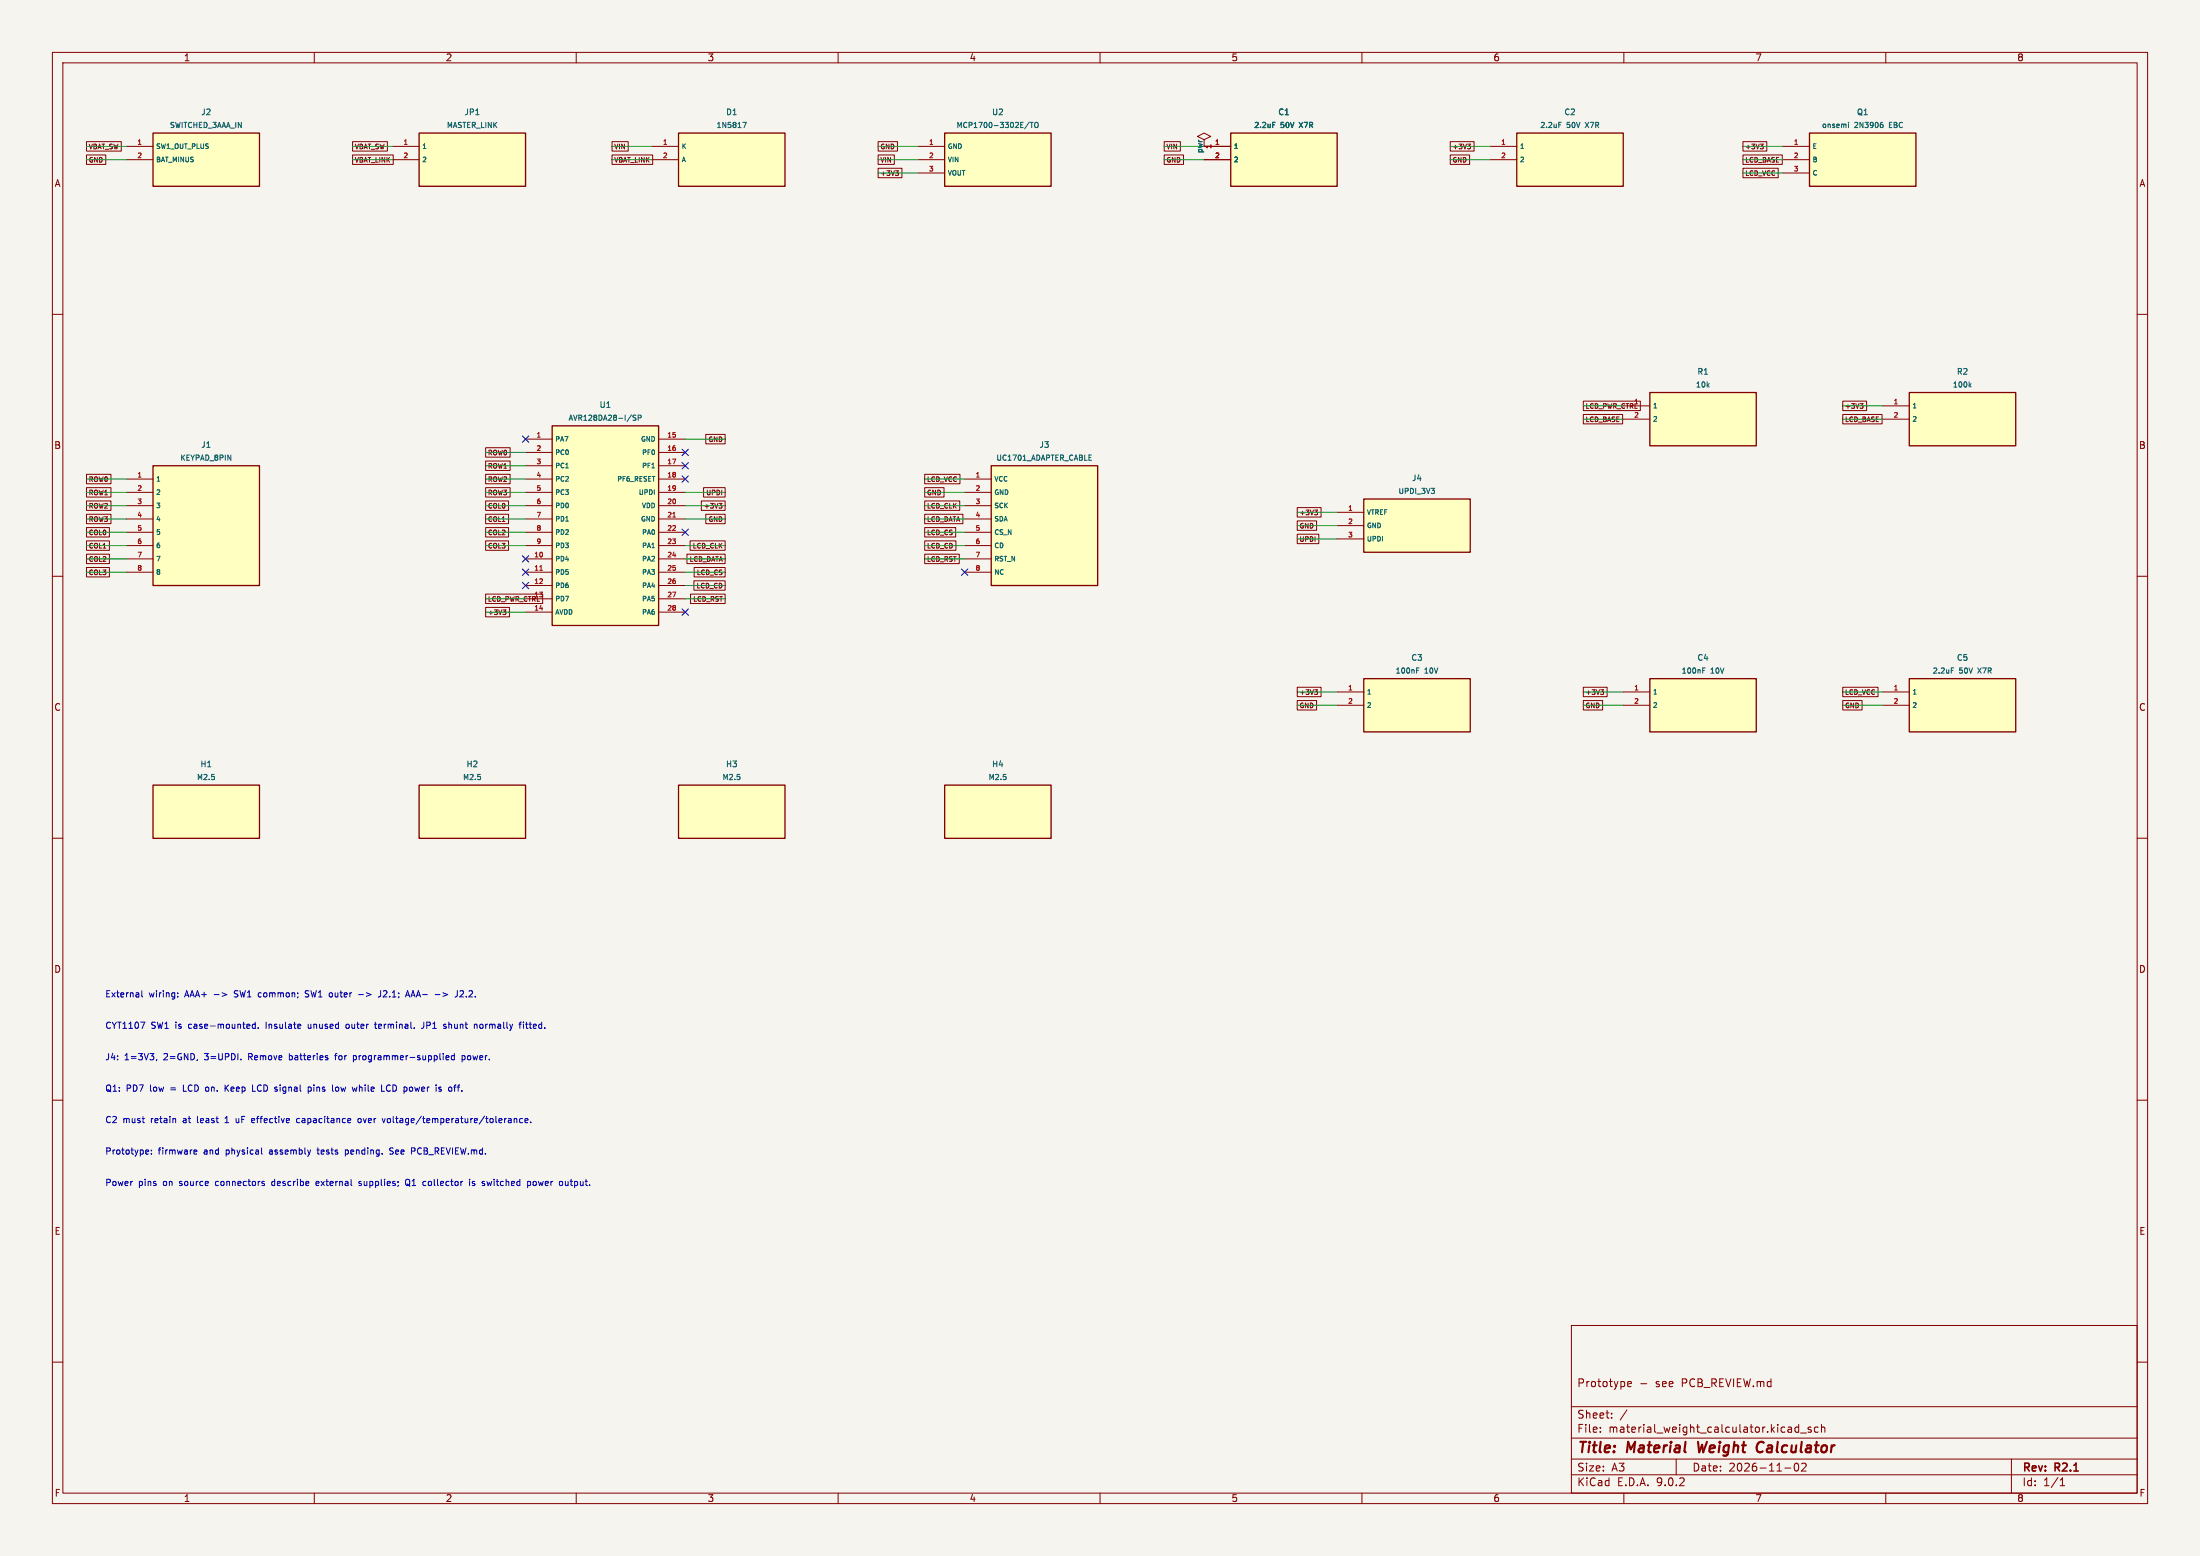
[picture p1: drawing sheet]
(kicad_sch (version 20230121) (generator eeschema) (paper "A3") (title_block (title "Material Weight Calculator") (date "2026-11-02") (rev "R2.1") (comment 1 "Prototype - see PCB_REVIEW.md")) (lib_symbols (symbol "MW:MW_U1" (pin_names (offset .508)) (in_bom yes) (on_board yes) (property "Reference" "U1" (at 0 23.0500 0) (effects (font (size 1 1)))) (property "Value" "AVR128DA28-I/SP" (at 0 20.5500 0) (effects (font (size 1 1)))) (symbol "MW_U1_0_1" (rectangle (start -10.16 -19.0500) (end 10.16 19.0500) (stroke (width .254) (type default)) (fill (type background)))) (symbol "MW_U1_1_1" (pin bidirectional line (at -15.2400 16.5100 0) (length 5.08) (name "PA7" (effects (font (size .9 .9)))) (number "1" (effects (font (size .9 .9))))) (pin bidirectional line (at -15.2400 13.9700 0) (length 5.08) (name "PC0" (effects (font (size .9 .9)))) (number "2" (effects (font (size .9 .9))))) (pin bidirectional line (at -15.2400 11.4300 0) (length 5.08) (name "PC1" (effects (font (size .9 .9)))) (number "3" (effects (font (size .9 .9))))) (pin bidirectional line (at -15.2400 8.8900 0) (length 5.08) (name "PC2" (effects (font (size .9 .9)))) (number "4" (effects (font (size .9 .9))))) (pin bidirectional line (at -15.2400 6.3500 0) (length 5.08) (name "PC3" (effects (font (size .9 .9)))) (number "5" (effects (font (size .9 .9))))) (pin bidirectional line (at -15.2400 3.8100 0) (length 5.08) (name "PD0" (effects (font (size .9 .9)))) (number "6" (effects (font (size .9 .9))))) (pin bidirectional line (at -15.2400 1.2700 0) (length 5.08) (name "PD1" (effects (font (size .9 .9)))) (number "7" (effects (font (size .9 .9))))) (pin bidirectional line (at -15.2400 -1.2700 0) (length 5.08) (name "PD2" (effects (font (size .9 .9)))) (number "8" (effects (font (size .9 .9))))) (pin bidirectional line (at -15.2400 -3.8100 0) (length 5.08) (name "PD3" (effects (font (size .9 .9)))) (number "9" (effects (font (size .9 .9))))) (pin bidirectional line (at -15.2400 -6.3500 0) (length 5.08) (name "PD4" (effects (font (size .9 .9)))) (number "10" (effects (font (size .9 .9))))) (pin bidirectional line (at -15.2400 -8.8900 0) (length 5.08) (name "PD5" (effects (font (size .9 .9)))) (number "11" (effects (font (size .9 .9))))) (pin bidirectional line (at -15.2400 -11.4300 0) (length 5.08) (name "PD6" (effects (font (size .9 .9)))) (number "12" (effects (font (size .9 .9))))) (pin bidirectional line (at -15.2400 -13.9700 0) (length 5.08) (name "PD7" (effects (font (size .9 .9)))) (number "13" (effects (font (size .9 .9))))) (pin power_in line (at -15.2400 -16.5100 0) (length 5.08) (name "AVDD" (effects (font (size .9 .9)))) (number "14" (effects (font (size .9 .9))))) (pin power_in line (at 15.2400 16.5100 180) (length 5.08) (name "GND" (effects (font (size .9 .9)))) (number "15" (effects (font (size .9 .9))))) (pin bidirectional line (at 15.2400 13.9700 180) (length 5.08) (name "PF0" (effects (font (size .9 .9)))) (number "16" (effects (font (size .9 .9))))) (pin bidirectional line (at 15.2400 11.4300 180) (length 5.08) (name "PF1" (effects (font (size .9 .9)))) (number "17" (effects (font (size .9 .9))))) (pin input line (at 15.2400 8.8900 180) (length 5.08) (name "PF6_RESET" (effects (font (size .9 .9)))) (number "18" (effects (font (size .9 .9))))) (pin bidirectional line (at 15.2400 6.3500 180) (length 5.08) (name "UPDI" (effects (font (size .9 .9)))) (number "19" (effects (font (size .9 .9))))) (pin power_in line (at 15.2400 3.8100 180) (length 5.08) (name "VDD" (effects (font (size .9 .9)))) (number "20" (effects (font (size .9 .9))))) (pin power_in line (at 15.2400 1.2700 180) (length 5.08) (name "GND" (effects (font (size .9 .9)))) (number "21" (effects (font (size .9 .9))))) (pin bidirectional line (at 15.2400 -1.2700 180) (length 5.08) (name "PA0" (effects (font (size .9 .9)))) (number "22" (effects (font (size .9 .9))))) (pin bidirectional line (at 15.2400 -3.8100 180) (length 5.08) (name "PA1" (effects (font (size .9 .9)))) (number "23" (effects (font (size .9 .9))))) (pin bidirectional line (at 15.2400 -6.3500 180) (length 5.08) (name "PA2" (effects (font (size .9 .9)))) (number "24" (effects (font (size .9 .9))))) (pin bidirectional line (at 15.2400 -8.8900 180) (length 5.08) (name "PA3" (effects (font (size .9 .9)))) (number "25" (effects (font (size .9 .9))))) (pin bidirectional line (at 15.2400 -11.4300 180) (length 5.08) (name "PA4" (effects (font (size .9 .9)))) (number "26" (effects (font (size .9 .9))))) (pin bidirectional line (at 15.2400 -13.9700 180) (length 5.08) (name "PA5" (effects (font (size .9 .9)))) (number "27" (effects (font (size .9 .9))))) (pin bidirectional line (at 15.2400 -16.5100 180) (length 5.08) (name "PA6" (effects (font (size .9 .9)))) (number "28" (effects (font (size .9 .9))))))) (symbol "MW:MW_J1" (pin_names (offset .508)) (in_bom yes) (on_board yes) (property "Reference" "J1" (at 0 15.4300 0) (effects (font (size 1 1)))) (property "Value" "KEYPAD_8PIN" (at 0 12.9300 0) (effects (font (size 1 1)))) (symbol "MW_J1_0_1" (rectangle (start -10.16 -11.4300) (end 10.16 11.4300) (stroke (width .254) (type default)) (fill (type background)))) (symbol "MW_J1_1_1" (pin passive line (at -15.2400 8.8900 0) (length 5.08) (name "1" (effects (font (size .9 .9)))) (number "1" (effects (font (size .9 .9))))) (pin passive line (at -15.2400 6.3500 0) (length 5.08) (name "2" (effects (font (size .9 .9)))) (number "2" (effects (font (size .9 .9))))) (pin passive line (at -15.2400 3.8100 0) (length 5.08) (name "3" (effects (font (size .9 .9)))) (number "3" (effects (font (size .9 .9))))) (pin passive line (at -15.2400 1.2700 0) (length 5.08) (name "4" (effects (font (size .9 .9)))) (number "4" (effects (font (size .9 .9))))) (pin passive line (at -15.2400 -1.2700 0) (length 5.08) (name "5" (effects (font (size .9 .9)))) (number "5" (effects (font (size .9 .9))))) (pin passive line (at -15.2400 -3.8100 0) (length 5.08) (name "6" (effects (font (size .9 .9)))) (number "6" (effects (font (size .9 .9))))) (pin passive line (at -15.2400 -6.3500 0) (length 5.08) (name "7" (effects (font (size .9 .9)))) (number "7" (effects (font (size .9 .9))))) (pin passive line (at -15.2400 -8.8900 0) (length 5.08) (name "8" (effects (font (size .9 .9)))) (number "8" (effects (font (size .9 .9))))))) (symbol "MW:MW_J2" (pin_names (offset .508)) (in_bom yes) (on_board yes) (property "Reference" "J2" (at 0 9.0800 0) (effects (font (size 1 1)))) (property "Value" "SWITCHED_3AAA_IN" (at 0 6.5800 0) (effects (font (size 1 1)))) (symbol "MW_J2_0_1" (rectangle (start -10.16 -5.0800) (end 10.16 5.0800) (stroke (width .254) (type default)) (fill (type background)))) (symbol "MW_J2_1_1" (pin power_out line (at -15.2400 2.5400 0) (length 5.08) (name "SW1_OUT_PLUS" (effects (font (size .9 .9)))) (number "1" (effects (font (size .9 .9))))) (pin power_out line (at -15.2400 0.0000 0) (length 5.08) (name "BAT_MINUS" (effects (font (size .9 .9)))) (number "2" (effects (font (size .9 .9))))))) (symbol "MW:MW_JP1" (pin_names (offset .508)) (in_bom yes) (on_board yes) (property "Reference" "JP1" (at 0 9.0800 0) (effects (font (size 1 1)))) (property "Value" "MASTER_LINK" (at 0 6.5800 0) (effects (font (size 1 1)))) (symbol "MW_JP1_0_1" (rectangle (start -10.16 -5.0800) (end 10.16 5.0800) (stroke (width .254) (type default)) (fill (type background)))) (symbol "MW_JP1_1_1" (pin passive line (at -15.2400 2.5400 0) (length 5.08) (name "1" (effects (font (size .9 .9)))) (number "1" (effects (font (size .9 .9))))) (pin passive line (at -15.2400 0.0000 0) (length 5.08) (name "2" (effects (font (size .9 .9)))) (number "2" (effects (font (size .9 .9))))))) (symbol "MW:MW_D1" (pin_names (offset .508)) (in_bom yes) (on_board yes) (property "Reference" "D1" (at 0 9.0800 0) (effects (font (size 1 1)))) (property "Value" "1N5817" (at 0 6.5800 0) (effects (font (size 1 1)))) (symbol "MW_D1_0_1" (rectangle (start -10.16 -5.0800) (end 10.16 5.0800) (stroke (width .254) (type default)) (fill (type background)))) (symbol "MW_D1_1_1" (pin passive line (at -15.2400 2.5400 0) (length 5.08) (name "K" (effects (font (size .9 .9)))) (number "1" (effects (font (size .9 .9))))) (pin passive line (at -15.2400 0.0000 0) (length 5.08) (name "A" (effects (font (size .9 .9)))) (number "2" (effects (font (size .9 .9))))))) (symbol "MW:MW_U2" (pin_names (offset .508)) (in_bom yes) (on_board yes) (property "Reference" "U2" (at 0 9.0800 0) (effects (font (size 1 1)))) (property "Value" "MCP1700-3302E/TO" (at 0 6.5800 0) (effects (font (size 1 1)))) (symbol "MW_U2_0_1" (rectangle (start -10.16 -5.0800) (end 10.16 5.0800) (stroke (width .254) (type default)) (fill (type background)))) (symbol "MW_U2_1_1" (pin power_in line (at -15.2400 2.5400 0) (length 5.08) (name "GND" (effects (font (size .9 .9)))) (number "1" (effects (font (size .9 .9))))) (pin power_in line (at -15.2400 0.0000 0) (length 5.08) (name "VIN" (effects (font (size .9 .9)))) (number "2" (effects (font (size .9 .9))))) (pin power_out line (at -15.2400 -2.5400 0) (length 5.08) (name "VOUT" (effects (font (size .9 .9)))) (number "3" (effects (font (size .9 .9))))))) (symbol "MW:MW_C1" (pin_names (offset .508)) (in_bom yes) (on_board yes) (property "Reference" "C1" (at 0 9.0800 0) (effects (font (size 1 1)))) (property "Value" "2.2uF 50V X7R" (at 0 6.5800 0) (effects (font (size 1 1)))) (symbol "MW_C1_0_1" (rectangle (start -10.16 -5.0800) (end 10.16 5.0800) (stroke (width .254) (type default)) (fill (type background)))) (symbol "MW_C1_1_1" (pin passive line (at -15.2400 2.5400 0) (length 5.08) (name "1" (effects (font (size .9 .9)))) (number "1" (effects (font (size .9 .9))))) (pin passive line (at -15.2400 0.0000 0) (length 5.08) (name "2" (effects (font (size .9 .9)))) (number "2" (effects (font (size .9 .9))))))) (symbol "MW:MW_C2" (pin_names (offset .508)) (in_bom yes) (on_board yes) (property "Reference" "C2" (at 0 9.0800 0) (effects (font (size 1 1)))) (property "Value" "2.2uF 50V X7R" (at 0 6.5800 0) (effects (font (size 1 1)))) (symbol "MW_C2_0_1" (rectangle (start -10.16 -5.0800) (end 10.16 5.0800) (stroke (width .254) (type default)) (fill (type background)))) (symbol "MW_C2_1_1" (pin passive line (at -15.2400 2.5400 0) (length 5.08) (name "1" (effects (font (size .9 .9)))) (number "1" (effects (font (size .9 .9))))) (pin passive line (at -15.2400 0.0000 0) (length 5.08) (name "2" (effects (font (size .9 .9)))) (number "2" (effects (font (size .9 .9))))))) (symbol "MW:MW_C3" (pin_names (offset .508)) (in_bom yes) (on_board yes) (property "Reference" "C3" (at 0 9.0800 0) (effects (font (size 1 1)))) (property "Value" "100nF 10V" (at 0 6.5800 0) (effects (font (size 1 1)))) (symbol "MW_C3_0_1" (rectangle (start -10.16 -5.0800) (end 10.16 5.0800) (stroke (width .254) (type default)) (fill (type background)))) (symbol "MW_C3_1_1" (pin passive line (at -15.2400 2.5400 0) (length 5.08) (name "1" (effects (font (size .9 .9)))) (number "1" (effects (font (size .9 .9))))) (pin passive line (at -15.2400 0.0000 0) (length 5.08) (name "2" (effects (font (size .9 .9)))) (number "2" (effects (font (size .9 .9))))))) (symbol "MW:MW_C4" (pin_names (offset .508)) (in_bom yes) (on_board yes) (property "Reference" "C4" (at 0 9.0800 0) (effects (font (size 1 1)))) (property "Value" "100nF 10V" (at 0 6.5800 0) (effects (font (size 1 1)))) (symbol "MW_C4_0_1" (rectangle (start -10.16 -5.0800) (end 10.16 5.0800) (stroke (width .254) (type default)) (fill (type background)))) (symbol "MW_C4_1_1" (pin passive line (at -15.2400 2.5400 0) (length 5.08) (name "1" (effects (font (size .9 .9)))) (number "1" (effects (font (size .9 .9))))) (pin passive line (at -15.2400 0.0000 0) (length 5.08) (name "2" (effects (font (size .9 .9)))) (number "2" (effects (font (size .9 .9))))))) (symbol "MW:MW_C5" (pin_names (offset .508)) (in_bom yes) (on_board yes) (property "Reference" "C5" (at 0 9.0800 0) (effects (font (size 1 1)))) (property "Value" "2.2uF 50V X7R" (at 0 6.5800 0) (effects (font (size 1 1)))) (symbol "MW_C5_0_1" (rectangle (start -10.16 -5.0800) (end 10.16 5.0800) (stroke (width .254) (type default)) (fill (type background)))) (symbol "MW_C5_1_1" (pin passive line (at -15.2400 2.5400 0) (length 5.08) (name "1" (effects (font (size .9 .9)))) (number "1" (effects (font (size .9 .9))))) (pin passive line (at -15.2400 0.0000 0) (length 5.08) (name "2" (effects (font (size .9 .9)))) (number "2" (effects (font (size .9 .9))))))) (symbol "MW:MW_Q1" (pin_names (offset .508)) (in_bom yes) (on_board yes) (property "Reference" "Q1" (at 0 9.0800 0) (effects (font (size 1 1)))) (property "Value" "onsemi 2N3906 EBC" (at 0 6.5800 0) (effects (font (size 1 1)))) (symbol "MW_Q1_0_1" (rectangle (start -10.16 -5.0800) (end 10.16 5.0800) (stroke (width .254) (type default)) (fill (type background)))) (symbol "MW_Q1_1_1" (pin power_in line (at -15.2400 2.5400 0) (length 5.08) (name "E" (effects (font (size .9 .9)))) (number "1" (effects (font (size .9 .9))))) (pin input line (at -15.2400 0.0000 0) (length 5.08) (name "B" (effects (font (size .9 .9)))) (number "2" (effects (font (size .9 .9))))) (pin power_out line (at -15.2400 -2.5400 0) (length 5.08) (name "C" (effects (font (size .9 .9)))) (number "3" (effects (font (size .9 .9))))))) (symbol "MW:MW_R1" (pin_names (offset .508)) (in_bom yes) (on_board yes) (property "Reference" "R1" (at 0 9.0800 0) (effects (font (size 1 1)))) (property "Value" "10k" (at 0 6.5800 0) (effects (font (size 1 1)))) (symbol "MW_R1_0_1" (rectangle (start -10.16 -5.0800) (end 10.16 5.0800) (stroke (width .254) (type default)) (fill (type background)))) (symbol "MW_R1_1_1" (pin passive line (at -15.2400 2.5400 0) (length 5.08) (name "1" (effects (font (size .9 .9)))) (number "1" (effects (font (size .9 .9))))) (pin passive line (at -15.2400 0.0000 0) (length 5.08) (name "2" (effects (font (size .9 .9)))) (number "2" (effects (font (size .9 .9))))))) (symbol "MW:MW_R2" (pin_names (offset .508)) (in_bom yes) (on_board yes) (property "Reference" "R2" (at 0 9.0800 0) (effects (font (size 1 1)))) (property "Value" "100k" (at 0 6.5800 0) (effects (font (size 1 1)))) (symbol "MW_R2_0_1" (rectangle (start -10.16 -5.0800) (end 10.16 5.0800) (stroke (width .254) (type default)) (fill (type background)))) (symbol "MW_R2_1_1" (pin passive line (at -15.2400 2.5400 0) (length 5.08) (name "1" (effects (font (size .9 .9)))) (number "1" (effects (font (size .9 .9))))) (pin passive line (at -15.2400 0.0000 0) (length 5.08) (name "2" (effects (font (size .9 .9)))) (number "2" (effects (font (size .9 .9))))))) (symbol "MW:MW_J3" (pin_names (offset .508)) (in_bom yes) (on_board yes) (property "Reference" "J3" (at 0 15.4300 0) (effects (font (size 1 1)))) (property "Value" "UC1701_ADAPTER_CABLE" (at 0 12.9300 0) (effects (font (size 1 1)))) (symbol "MW_J3_0_1" (rectangle (start -10.16 -11.4300) (end 10.16 11.4300) (stroke (width .254) (type default)) (fill (type background)))) (symbol "MW_J3_1_1" (pin passive line (at -15.2400 8.8900 0) (length 5.08) (name "VCC" (effects (font (size .9 .9)))) (number "1" (effects (font (size .9 .9))))) (pin passive line (at -15.2400 6.3500 0) (length 5.08) (name "GND" (effects (font (size .9 .9)))) (number "2" (effects (font (size .9 .9))))) (pin passive line (at -15.2400 3.8100 0) (length 5.08) (name "SCK" (effects (font (size .9 .9)))) (number "3" (effects (font (size .9 .9))))) (pin passive line (at -15.2400 1.2700 0) (length 5.08) (name "SDA" (effects (font (size .9 .9)))) (number "4" (effects (font (size .9 .9))))) (pin passive line (at -15.2400 -1.2700 0) (length 5.08) (name "CS_N" (effects (font (size .9 .9)))) (number "5" (effects (font (size .9 .9))))) (pin passive line (at -15.2400 -3.8100 0) (length 5.08) (name "CD" (effects (font (size .9 .9)))) (number "6" (effects (font (size .9 .9))))) (pin passive line (at -15.2400 -6.3500 0) (length 5.08) (name "RST_N" (effects (font (size .9 .9)))) (number "7" (effects (font (size .9 .9))))) (pin passive line (at -15.2400 -8.8900 0) (length 5.08) (name "NC" (effects (font (size .9 .9)))) (number "8" (effects (font (size .9 .9))))))) (symbol "MW:MW_J4" (pin_names (offset .508)) (in_bom yes) (on_board yes) (property "Reference" "J4" (at 0 9.0800 0) (effects (font (size 1 1)))) (property "Value" "UPDI_3V3" (at 0 6.5800 0) (effects (font (size 1 1)))) (symbol "MW_J4_0_1" (rectangle (start -10.16 -5.0800) (end 10.16 5.0800) (stroke (width .254) (type default)) (fill (type background)))) (symbol "MW_J4_1_1" (pin passive line (at -15.2400 2.5400 0) (length 5.08) (name "VTREF" (effects (font (size .9 .9)))) (number "1" (effects (font (size .9 .9))))) (pin passive line (at -15.2400 0.0000 0) (length 5.08) (name "GND" (effects (font (size .9 .9)))) (number "2" (effects (font (size .9 .9))))) (pin passive line (at -15.2400 -2.5400 0) (length 5.08) (name "UPDI" (effects (font (size .9 .9)))) (number "3" (effects (font (size .9 .9))))))) (symbol "MW:MW_H1" (pin_names (offset .508)) (in_bom yes) (on_board yes) (property "Reference" "H1" (at 0 9.0800 0) (effects (font (size 1 1)))) (property "Value" "M2.5" (at 0 6.5800 0) (effects (font (size 1 1)))) (symbol "MW_H1_0_1" (rectangle (start -10.16 -5.0800) (end 10.16 5.0800) (stroke (width .254) (type default)) (fill (type background)))) (symbol "MW_H1_1_1" )) (symbol "MW:MW_H2" (pin_names (offset .508)) (in_bom yes) (on_board yes) (property "Reference" "H2" (at 0 9.0800 0) (effects (font (size 1 1)))) (property "Value" "M2.5" (at 0 6.5800 0) (effects (font (size 1 1)))) (symbol "MW_H2_0_1" (rectangle (start -10.16 -5.0800) (end 10.16 5.0800) (stroke (width .254) (type default)) (fill (type background)))) (symbol "MW_H2_1_1" )) (symbol "MW:MW_H3" (pin_names (offset .508)) (in_bom yes) (on_board yes) (property "Reference" "H3" (at 0 9.0800 0) (effects (font (size 1 1)))) (property "Value" "M2.5" (at 0 6.5800 0) (effects (font (size 1 1)))) (symbol "MW_H3_0_1" (rectangle (start -10.16 -5.0800) (end 10.16 5.0800) (stroke (width .254) (type default)) (fill (type background)))) (symbol "MW_H3_1_1" )) (symbol "MW:MW_H4" (pin_names (offset .508)) (in_bom yes) (on_board yes) (property "Reference" "H4" (at 0 9.0800 0) (effects (font (size 1 1)))) (property "Value" "M2.5" (at 0 6.5800 0) (effects (font (size 1 1)))) (symbol "MW_H4_0_1" (rectangle (start -10.16 -5.0800) (end 10.16 5.0800) (stroke (width .254) (type default)) (fill (type background)))) (symbol "MW_H4_1_1" )) (symbol "MW:PWR_FLAG" (power) (pin_names (offset 0)) (in_bom no) (on_board no) (property "Reference" "#FLG" (at 0 2 0) (effects (font (size 1 1)) hide)) (property "Value" "PWR_FLAG" (at 0 4 0) (effects (font (size 1 1)) hide)) (symbol "PWR_FLAG_0_1" (polyline (pts (xy 0 0) (xy 0 1.27) (xy -1.27 1.9) (xy 0 2.54) (xy 1.27 1.9) (xy 0 1.27)) (stroke (width .15) (type default)) (fill (type none)))) (symbol "PWR_FLAG_1_1" (pin power_out line (at 0 0 90) (length 0) (name "pwr" (effects (font (size 1 1)))) (number "1" (effects (font (size 1 1)))))))) (no_connect (at 100.3300 83.8200)) (wire (pts (xy 100.3300 86.3600) (xy 92.7100 86.3600)) (stroke (width 0) (type default))) (global_label "ROW0" (shape passive) (at 92.7100 86.3600 0) (effects (font (size .9 .9)) (justify left))) (wire (pts (xy 100.3300 88.9000) (xy 92.7100 88.9000)) (stroke (width 0) (type default))) (global_label "ROW1" (shape passive) (at 92.7100 88.9000 0) (effects (font (size .9 .9)) (justify left))) (wire (pts (xy 100.3300 91.4400) (xy 92.7100 91.4400)) (stroke (width 0) (type default))) (global_label "ROW2" (shape passive) (at 92.7100 91.4400 0) (effects (font (size .9 .9)) (justify left))) (wire (pts (xy 100.3300 93.9800) (xy 92.7100 93.9800)) (stroke (width 0) (type default))) (global_label "ROW3" (shape passive) (at 92.7100 93.9800 0) (effects (font (size .9 .9)) (justify left))) (wire (pts (xy 100.3300 96.5200) (xy 92.7100 96.5200)) (stroke (width 0) (type default))) (global_label "COL0" (shape passive) (at 92.7100 96.5200 0) (effects (font (size .9 .9)) (justify left))) (wire (pts (xy 100.3300 99.0600) (xy 92.7100 99.0600)) (stroke (width 0) (type default))) (global_label "COL1" (shape passive) (at 92.7100 99.0600 0) (effects (font (size .9 .9)) (justify left))) (wire (pts (xy 100.3300 101.6000) (xy 92.7100 101.6000)) (stroke (width 0) (type default))) (global_label "COL2" (shape passive) (at 92.7100 101.6000 0) (effects (font (size .9 .9)) (justify left))) (wire (pts (xy 100.3300 104.1400) (xy 92.7100 104.1400)) (stroke (width 0) (type default))) (global_label "COL3" (shape passive) (at 92.7100 104.1400 0) (effects (font (size .9 .9)) (justify left))) (no_connect (at 100.3300 106.6800)) (no_connect (at 100.3300 109.2200)) (no_connect (at 100.3300 111.7600)) (wire (pts (xy 100.3300 114.3000) (xy 92.7100 114.3000)) (stroke (width 0) (type default))) (global_label "LCD_PWR_CTRL" (shape passive) (at 92.7100 114.3000 0) (effects (font (size .9 .9)) (justify left))) (wire (pts (xy 100.3300 116.8400) (xy 92.7100 116.8400)) (stroke (width 0) (type default))) (global_label "+3V3" (shape passive) (at 92.7100 116.8400 0) (effects (font (size .9 .9)) (justify left))) (wire (pts (xy 130.8100 83.8200) (xy 138.4300 83.8200)) (stroke (width 0) (type default))) (global_label "GND" (shape passive) (at 138.4300 83.8200 180) (effects (font (size .9 .9)) (justify right))) (no_connect (at 130.8100 86.3600)) (no_connect (at 130.8100 88.9000)) (no_connect (at 130.8100 91.4400)) (wire (pts (xy 130.8100 93.9800) (xy 138.4300 93.9800)) (stroke (width 0) (type default))) (global_label "UPDI" (shape passive) (at 138.4300 93.9800 180) (effects (font (size .9 .9)) (justify right))) (wire (pts (xy 130.8100 96.5200) (xy 138.4300 96.5200)) (stroke (width 0) (type default))) (global_label "+3V3" (shape passive) (at 138.4300 96.5200 180) (effects (font (size .9 .9)) (justify right))) (wire (pts (xy 130.8100 99.0600) (xy 138.4300 99.0600)) (stroke (width 0) (type default))) (global_label "GND" (shape passive) (at 138.4300 99.0600 180) (effects (font (size .9 .9)) (justify right))) (no_connect (at 130.8100 101.6000)) (wire (pts (xy 130.8100 104.1400) (xy 138.4300 104.1400)) (stroke (width 0) (type default))) (global_label "LCD_CLK" (shape passive) (at 138.4300 104.1400 180) (effects (font (size .9 .9)) (justify right))) (wire (pts (xy 130.8100 106.6800) (xy 138.4300 106.6800)) (stroke (width 0) (type default))) (global_label "LCD_DATA" (shape passive) (at 138.4300 106.6800 180) (effects (font (size .9 .9)) (justify right))) (wire (pts (xy 130.8100 109.2200) (xy 138.4300 109.2200)) (stroke (width 0) (type default))) (global_label "LCD_CS" (shape passive) (at 138.4300 109.2200 180) (effects (font (size .9 .9)) (justify right))) (wire (pts (xy 130.8100 111.7600) (xy 138.4300 111.7600)) (stroke (width 0) (type default))) (global_label "LCD_CD" (shape passive) (at 138.4300 111.7600 180) (effects (font (size .9 .9)) (justify right))) (wire (pts (xy 130.8100 114.3000) (xy 138.4300 114.3000)) (stroke (width 0) (type default))) (global_label "LCD_RST" (shape passive) (at 138.4300 114.3000 180) (effects (font (size .9 .9)) (justify right))) (no_connect (at 130.8100 116.8400)) (wire (pts (xy 24.1300 91.4400) (xy 16.5100 91.4400)) (stroke (width 0) (type default))) (global_label "ROW0" (shape passive) (at 16.5100 91.4400 0) (effects (font (size .9 .9)) (justify left))) (wire (pts (xy 24.1300 93.9800) (xy 16.5100 93.9800)) (stroke (width 0) (type default))) (global_label "ROW1" (shape passive) (at 16.5100 93.9800 0) (effects (font (size .9 .9)) (justify left))) (wire (pts (xy 24.1300 96.5200) (xy 16.5100 96.5200)) (stroke (width 0) (type default))) (global_label "ROW2" (shape passive) (at 16.5100 96.5200 0) (effects (font (size .9 .9)) (justify left))) (wire (pts (xy 24.1300 99.0600) (xy 16.5100 99.0600)) (stroke (width 0) (type default))) (global_label "ROW3" (shape passive) (at 16.5100 99.0600 0) (effects (font (size .9 .9)) (justify left))) (wire (pts (xy 24.1300 101.6000) (xy 16.5100 101.6000)) (stroke (width 0) (type default))) (global_label "COL0" (shape passive) (at 16.5100 101.6000 0) (effects (font (size .9 .9)) (justify left))) (wire (pts (xy 24.1300 104.1400) (xy 16.5100 104.1400)) (stroke (width 0) (type default))) (global_label "COL1" (shape passive) (at 16.5100 104.1400 0) (effects (font (size .9 .9)) (justify left))) (wire (pts (xy 24.1300 106.6800) (xy 16.5100 106.6800)) (stroke (width 0) (type default))) (global_label "COL2" (shape passive) (at 16.5100 106.6800 0) (effects (font (size .9 .9)) (justify left))) (wire (pts (xy 24.1300 109.2200) (xy 16.5100 109.2200)) (stroke (width 0) (type default))) (global_label "COL3" (shape passive) (at 16.5100 109.2200 0) (effects (font (size .9 .9)) (justify left))) (wire (pts (xy 24.1300 27.9400) (xy 16.5100 27.9400)) (stroke (width 0) (type default))) (global_label "VBAT_SW" (shape passive) (at 16.5100 27.9400 0) (effects (font (size .9 .9)) (justify left))) (wire (pts (xy 24.1300 30.4800) (xy 16.5100 30.4800)) (stroke (width 0) (type default))) (global_label "GND" (shape passive) (at 16.5100 30.4800 0) (effects (font (size .9 .9)) (justify left))) (wire (pts (xy 74.9300 27.9400) (xy 67.3100 27.9400)) (stroke (width 0) (type default))) (global_label "VBAT_SW" (shape passive) (at 67.3100 27.9400 0) (effects (font (size .9 .9)) (justify left))) (wire (pts (xy 74.9300 30.4800) (xy 67.3100 30.4800)) (stroke (width 0) (type default))) (global_label "VBAT_LINK" (shape passive) (at 67.3100 30.4800 0) (effects (font (size .9 .9)) (justify left))) (wire (pts (xy 124.4600 27.9400) (xy 116.8400 27.9400)) (stroke (width 0) (type default))) (global_label "VIN" (shape passive) (at 116.8400 27.9400 0) (effects (font (size .9 .9)) (justify left))) (wire (pts (xy 124.4600 30.4800) (xy 116.8400 30.4800)) (stroke (width 0) (type default))) (global_label "VBAT_LINK" (shape passive) (at 116.8400 30.4800 0) (effects (font (size .9 .9)) (justify left))) (wire (pts (xy 175.2600 27.9400) (xy 167.6400 27.9400)) (stroke (width 0) (type default))) (global_label "GND" (shape passive) (at 167.6400 27.9400 0) (effects (font (size .9 .9)) (justify left))) (wire (pts (xy 175.2600 30.4800) (xy 167.6400 30.4800)) (stroke (width 0) (type default))) (global_label "VIN" (shape passive) (at 167.6400 30.4800 0) (effects (font (size .9 .9)) (justify left))) (wire (pts (xy 175.2600 33.0200) (xy 167.6400 33.0200)) (stroke (width 0) (type default))) (global_label "+3V3" (shape passive) (at 167.6400 33.0200 0) (effects (font (size .9 .9)) (justify left))) (wire (pts (xy 229.8700 27.9400) (xy 222.2500 27.9400)) (stroke (width 0) (type default))) (global_label "VIN" (shape passive) (at 222.2500 27.9400 0) (effects (font (size .9 .9)) (justify left))) (wire (pts (xy 229.8700 30.4800) (xy 222.2500 30.4800)) (stroke (width 0) (type default))) (global_label "GND" (shape passive) (at 222.2500 30.4800 0) (effects (font (size .9 .9)) (justify left))) (wire (pts (xy 284.4800 27.9400) (xy 276.8600 27.9400)) (stroke (width 0) (type default))) (global_label "+3V3" (shape passive) (at 276.8600 27.9400 0) (effects (font (size .9 .9)) (justify left))) (wire (pts (xy 284.4800 30.4800) (xy 276.8600 30.4800)) (stroke (width 0) (type default))) (global_label "GND" (shape passive) (at 276.8600 30.4800 0) (effects (font (size .9 .9)) (justify left))) (wire (pts (xy 255.2700 132.0800) (xy 247.6500 132.0800)) (stroke (width 0) (type default))) (global_label "+3V3" (shape passive) (at 247.6500 132.0800 0) (effects (font (size .9 .9)) (justify left))) (wire (pts (xy 255.2700 134.6200) (xy 247.6500 134.6200)) (stroke (width 0) (type default))) (global_label "GND" (shape passive) (at 247.6500 134.6200 0) (effects (font (size .9 .9)) (justify left))) (wire (pts (xy 309.8800 132.0800) (xy 302.2600 132.0800)) (stroke (width 0) (type default))) (global_label "+3V3" (shape passive) (at 302.2600 132.0800 0) (effects (font (size .9 .9)) (justify left))) (wire (pts (xy 309.8800 134.6200) (xy 302.2600 134.6200)) (stroke (width 0) (type default))) (global_label "GND" (shape passive) (at 302.2600 134.6200 0) (effects (font (size .9 .9)) (justify left))) (wire (pts (xy 359.4100 132.0800) (xy 351.7900 132.0800)) (stroke (width 0) (type default))) (global_label "LCD_VCC" (shape passive) (at 351.7900 132.0800 0) (effects (font (size .9 .9)) (justify left))) (wire (pts (xy 359.4100 134.6200) (xy 351.7900 134.6200)) (stroke (width 0) (type default))) (global_label "GND" (shape passive) (at 351.7900 134.6200 0) (effects (font (size .9 .9)) (justify left))) (wire (pts (xy 340.3600 27.9400) (xy 332.7400 27.9400)) (stroke (width 0) (type default))) (global_label "+3V3" (shape passive) (at 332.7400 27.9400 0) (effects (font (size .9 .9)) (justify left))) (wire (pts (xy 340.3600 30.4800) (xy 332.7400 30.4800)) (stroke (width 0) (type default))) (global_label "LCD_BASE" (shape passive) (at 332.7400 30.4800 0) (effects (font (size .9 .9)) (justify left))) (wire (pts (xy 340.3600 33.0200) (xy 332.7400 33.0200)) (stroke (width 0) (type default))) (global_label "LCD_VCC" (shape passive) (at 332.7400 33.0200 0) (effects (font (size .9 .9)) (justify left))) (wire (pts (xy 309.8800 77.4700) (xy 302.2600 77.4700)) (stroke (width 0) (type default))) (global_label "LCD_PWR_CTRL" (shape passive) (at 302.2600 77.4700 0) (effects (font (size .9 .9)) (justify left))) (wire (pts (xy 309.8800 80.0100) (xy 302.2600 80.0100)) (stroke (width 0) (type default))) (global_label "LCD_BASE" (shape passive) (at 302.2600 80.0100 0) (effects (font (size .9 .9)) (justify left))) (wire (pts (xy 359.4100 77.4700) (xy 351.7900 77.4700)) (stroke (width 0) (type default))) (global_label "+3V3" (shape passive) (at 351.7900 77.4700 0) (effects (font (size .9 .9)) (justify left))) (wire (pts (xy 359.4100 80.0100) (xy 351.7900 80.0100)) (stroke (width 0) (type default))) (global_label "LCD_BASE" (shape passive) (at 351.7900 80.0100 0) (effects (font (size .9 .9)) (justify left))) (wire (pts (xy 184.1500 91.4400) (xy 176.5300 91.4400)) (stroke (width 0) (type default))) (global_label "LCD_VCC" (shape passive) (at 176.5300 91.4400 0) (effects (font (size .9 .9)) (justify left))) (wire (pts (xy 184.1500 93.9800) (xy 176.5300 93.9800)) (stroke (width 0) (type default))) (global_label "GND" (shape passive) (at 176.5300 93.9800 0) (effects (font (size .9 .9)) (justify left))) (wire (pts (xy 184.1500 96.5200) (xy 176.5300 96.5200)) (stroke (width 0) (type default))) (global_label "LCD_CLK" (shape passive) (at 176.5300 96.5200 0) (effects (font (size .9 .9)) (justify left))) (wire (pts (xy 184.1500 99.0600) (xy 176.5300 99.0600)) (stroke (width 0) (type default))) (global_label "LCD_DATA" (shape passive) (at 176.5300 99.0600 0) (effects (font (size .9 .9)) (justify left))) (wire (pts (xy 184.1500 101.6000) (xy 176.5300 101.6000)) (stroke (width 0) (type default))) (global_label "LCD_CS" (shape passive) (at 176.5300 101.6000 0) (effects (font (size .9 .9)) (justify left))) (wire (pts (xy 184.1500 104.1400) (xy 176.5300 104.1400)) (stroke (width 0) (type default))) (global_label "LCD_CD" (shape passive) (at 176.5300 104.1400 0) (effects (font (size .9 .9)) (justify left))) (wire (pts (xy 184.1500 106.6800) (xy 176.5300 106.6800)) (stroke (width 0) (type default))) (global_label "LCD_RST" (shape passive) (at 176.5300 106.6800 0) (effects (font (size .9 .9)) (justify left))) (no_connect (at 184.1500 109.2200)) (wire (pts (xy 255.2700 97.7900) (xy 247.6500 97.7900)) (stroke (width 0) (type default))) (global_label "+3V3" (shape passive) (at 247.6500 97.7900 0) (effects (font (size .9 .9)) (justify left))) (wire (pts (xy 255.2700 100.3300) (xy 247.6500 100.3300)) (stroke (width 0) (type default))) (global_label "GND" (shape passive) (at 247.6500 100.3300 0) (effects (font (size .9 .9)) (justify left))) (wire (pts (xy 255.2700 102.8700) (xy 247.6500 102.8700)) (stroke (width 0) (type default))) (global_label "UPDI" (shape passive) (at 247.6500 102.8700 0) (effects (font (size .9 .9)) (justify left))) (text "External wiring: AAA+ -> SW1 common; SW1 outer -> J2.1; AAA- -> J2.2." (at 20 190 0) (effects (font (size 1.2 1.2)) (justify left))) (text "CYT1107 SW1 is case-mounted. Insulate unused outer terminal. JP1 shunt normally fitted." (at 20 196 0) (effects (font (size 1.2 1.2)) (justify left))) (text "J4: 1=3V3, 2=GND, 3=UPDI. Remove batteries for programmer-supplied power." (at 20 202 0) (effects (font (size 1.2 1.2)) (justify left))) (text "Q1: PD7 low = LCD on. Keep LCD signal pins low while LCD power is off." (at 20 208 0) (effects (font (size 1.2 1.2)) (justify left))) (text "C2 must retain at least 1 uF effective capacitance over voltage/temperature/tolerance." (at 20 214 0) (effects (font (size 1.2 1.2)) (justify left))) (text "Prototype: firmware and physical assembly tests pending. See PCB_REVIEW.md." (at 20 220 0) (effects (font (size 1.2 1.2)) (justify left))) (text "Power pins on source connectors describe external supplies; Q1 collector is switched power output." (at 20 226 0) (effects (font (size 1.2 1.2)) (justify left))) (symbol (lib_id "MW:MW_U1") (at 115.5700 100.3300 0) (unit 1) (in_bom yes) (on_board yes) (property "Reference" "U1" (at 115.5700 77.2800 0) (effects (font (size 1.1 1.1)))) (property "Value" "AVR128DA28-I/SP" (at 115.5700 79.7800 0) (effects (font (size 1 1)))) (property "Footprint" "MW_footprints:DIP-28_W7.62mm" (at 115.5700 100.3300 0) (effects (font (size 1 1)) hide)) (pin "1") (pin "2") (pin "3") (pin "4") (pin "5") (pin "6") (pin "7") (pin "8") (pin "9") (pin "10") (pin "11") (pin "12") (pin "13") (pin "14") (pin "15") (pin "16") (pin "17") (pin "18") (pin "19") (pin "20") (pin "21") (pin "22") (pin "23") (pin "24") (pin "25") (pin "26") (pin "27") (pin "28")) (symbol (lib_id "MW:MW_J1") (at 39.3700 100.3300 0) (unit 1) (in_bom yes) (on_board yes) (property "Reference" "J1" (at 39.3700 84.9000 0) (effects (font (size 1.1 1.1)))) (property "Value" "KEYPAD_8PIN" (at 39.3700 87.4000 0) (effects (font (size 1 1)))) (property "Footprint" "MW_footprints:PinHeader_1x08_P2.54mm_Vertical" (at 39.3700 100.3300 0) (effects (font (size 1 1)) hide)) (pin "1") (pin "2") (pin "3") (pin "4") (pin "5") (pin "6") (pin "7") (pin "8")) (symbol (lib_id "MW:MW_J2") (at 39.3700 30.4800 0) (unit 1) (in_bom yes) (on_board yes) (property "Reference" "J2" (at 39.3700 21.4000 0) (effects (font (size 1.1 1.1)))) (property "Value" "SWITCHED_3AAA_IN" (at 39.3700 23.9000 0) (effects (font (size 1 1)))) (property "Footprint" "MW_footprints:PinHeader_1x02_P2.54mm_Vertical" (at 39.3700 30.4800 0) (effects (font (size 1 1)) hide)) (pin "1") (pin "2")) (symbol (lib_id "MW:MW_JP1") (at 90.1700 30.4800 0) (unit 1) (in_bom yes) (on_board yes) (property "Reference" "JP1" (at 90.1700 21.4000 0) (effects (font (size 1.1 1.1)))) (property "Value" "MASTER_LINK" (at 90.1700 23.9000 0) (effects (font (size 1 1)))) (property "Footprint" "MW_footprints:PinHeader_1x02_P2.54mm_Vertical" (at 90.1700 30.4800 0) (effects (font (size 1 1)) hide)) (pin "1") (pin "2")) (symbol (lib_id "MW:MW_D1") (at 139.7000 30.4800 0) (unit 1) (in_bom yes) (on_board yes) (property "Reference" "D1" (at 139.7000 21.4000 0) (effects (font (size 1.1 1.1)))) (property "Value" "1N5817" (at 139.7000 23.9000 0) (effects (font (size 1 1)))) (property "Footprint" "MW_footprints:D_DO-41_SOD81_P7.62mm_Horizontal" (at 139.7000 30.4800 0) (effects (font (size 1 1)) hide)) (pin "1") (pin "2")) (symbol (lib_id "MW:MW_U2") (at 190.5000 30.4800 0) (unit 1) (in_bom yes) (on_board yes) (property "Reference" "U2" (at 190.5000 21.4000 0) (effects (font (size 1.1 1.1)))) (property "Value" "MCP1700-3302E/TO" (at 190.5000 23.9000 0) (effects (font (size 1 1)))) (property "Footprint" "MW_footprints:TO-92_Inline_Wide" (at 190.5000 30.4800 0) (effects (font (size 1 1)) hide)) (pin "1") (pin "2") (pin "3")) (symbol (lib_id "MW:MW_C1") (at 245.1100 30.4800 0) (unit 1) (in_bom yes) (on_board yes) (property "Reference" "C1" (at 245.1100 21.4000 0) (effects (font (size 1.1 1.1)))) (property "Value" "2.2uF 50V X7R" (at 245.1100 23.9000 0) (effects (font (size 1 1)))) (property "Footprint" "MW_footprints:C_Radial_L4.5mm_W3.0mm_P2.50mm" (at 245.1100 30.4800 0) (effects (font (size 1 1)) hide)) (pin "1") (pin "2")) (symbol (lib_id "MW:MW_C2") (at 299.7200 30.4800 0) (unit 1) (in_bom yes) (on_board yes) (property "Reference" "C2" (at 299.7200 21.4000 0) (effects (font (size 1.1 1.1)))) (property "Value" "2.2uF 50V X7R" (at 299.7200 23.9000 0) (effects (font (size 1 1)))) (property "Footprint" "MW_footprints:C_Radial_L4.5mm_W3.0mm_P2.50mm" (at 299.7200 30.4800 0) (effects (font (size 1 1)) hide)) (pin "1") (pin "2")) (symbol (lib_id "MW:MW_C3") (at 270.5100 134.6200 0) (unit 1) (in_bom yes) (on_board yes) (property "Reference" "C3" (at 270.5100 125.5400 0) (effects (font (size 1.1 1.1)))) (property "Value" "100nF 10V" (at 270.5100 128.0400 0) (effects (font (size 1 1)))) (property "Footprint" "MW_footprints:C_Disc_D3.0mm_W1.6mm_P2.50mm" (at 270.5100 134.6200 0) (effects (font (size 1 1)) hide)) (pin "1") (pin "2")) (symbol (lib_id "MW:MW_C4") (at 325.1200 134.6200 0) (unit 1) (in_bom yes) (on_board yes) (property "Reference" "C4" (at 325.1200 125.5400 0) (effects (font (size 1.1 1.1)))) (property "Value" "100nF 10V" (at 325.1200 128.0400 0) (effects (font (size 1 1)))) (property "Footprint" "MW_footprints:C_Disc_D3.0mm_W1.6mm_P2.50mm" (at 325.1200 134.6200 0) (effects (font (size 1 1)) hide)) (pin "1") (pin "2")) (symbol (lib_id "MW:MW_C5") (at 374.6500 134.6200 0) (unit 1) (in_bom yes) (on_board yes) (property "Reference" "C5" (at 374.6500 125.5400 0) (effects (font (size 1.1 1.1)))) (property "Value" "2.2uF 50V X7R" (at 374.6500 128.0400 0) (effects (font (size 1 1)))) (property "Footprint" "MW_footprints:C_Radial_L4.5mm_W3.0mm_P2.50mm" (at 374.6500 134.6200 0) (effects (font (size 1 1)) hide)) (pin "1") (pin "2")) (symbol (lib_id "MW:MW_Q1") (at 355.6000 30.4800 0) (unit 1) (in_bom yes) (on_board yes) (property "Reference" "Q1" (at 355.6000 21.4000 0) (effects (font (size 1.1 1.1)))) (property "Value" "onsemi 2N3906 EBC" (at 355.6000 23.9000 0) (effects (font (size 1 1)))) (property "Footprint" "MW_footprints:TO-92_Inline_Wide" (at 355.6000 30.4800 0) (effects (font (size 1 1)) hide)) (pin "1") (pin "2") (pin "3")) (symbol (lib_id "MW:MW_R1") (at 325.1200 80.0100 0) (unit 1) (in_bom yes) (on_board yes) (property "Reference" "R1" (at 325.1200 70.9300 0) (effects (font (size 1.1 1.1)))) (property "Value" "10k" (at 325.1200 73.4300 0) (effects (font (size 1 1)))) (property "Footprint" "MW_footprints:R_Axial_DIN0207_L6.3mm_D2.5mm_P7.62mm_Horizontal" (at 325.1200 80.0100 0) (effects (font (size 1 1)) hide)) (pin "1") (pin "2")) (symbol (lib_id "MW:MW_R2") (at 374.6500 80.0100 0) (unit 1) (in_bom yes) (on_board yes) (property "Reference" "R2" (at 374.6500 70.9300 0) (effects (font (size 1.1 1.1)))) (property "Value" "100k" (at 374.6500 73.4300 0) (effects (font (size 1 1)))) (property "Footprint" "MW_footprints:R_Axial_DIN0207_L6.3mm_D2.5mm_P7.62mm_Horizontal" (at 374.6500 80.0100 0) (effects (font (size 1 1)) hide)) (pin "1") (pin "2")) (symbol (lib_id "MW:MW_J3") (at 199.3900 100.3300 0) (unit 1) (in_bom yes) (on_board yes) (property "Reference" "J3" (at 199.3900 84.9000 0) (effects (font (size 1.1 1.1)))) (property "Value" "UC1701_ADAPTER_CABLE" (at 199.3900 87.4000 0) (effects (font (size 1 1)))) (property "Footprint" "MW_footprints:PinHeader_1x08_P2.54mm_Vertical" (at 199.3900 100.3300 0) (effects (font (size 1 1)) hide)) (pin "1") (pin "2") (pin "3") (pin "4") (pin "5") (pin "6") (pin "7") (pin "8")) (symbol (lib_id "MW:MW_J4") (at 270.5100 100.3300 0) (unit 1) (in_bom yes) (on_board yes) (property "Reference" "J4" (at 270.5100 91.2500 0) (effects (font (size 1.1 1.1)))) (property "Value" "UPDI_3V3" (at 270.5100 93.7500 0) (effects (font (size 1 1)))) (property "Footprint" "MW_footprints:PinHeader_1x03_P2.54mm_Vertical" (at 270.5100 100.3300 0) (effects (font (size 1 1)) hide)) (pin "1") (pin "2") (pin "3")) (symbol (lib_id "MW:MW_H1") (at 39.3700 154.9400 0) (unit 1) (in_bom no) (on_board yes) (property "Reference" "H1" (at 39.3700 145.8600 0) (effects (font (size 1.1 1.1)))) (property "Value" "M2.5" (at 39.3700 148.3600 0) (effects (font (size 1 1)))) (property "Footprint" "MW_footprints:MountingHole_2.7mm_M2.5" (at 39.3700 154.9400 0) (effects (font (size 1 1)) hide)) ) (symbol (lib_id "MW:MW_H2") (at 90.1700 154.9400 0) (unit 1) (in_bom no) (on_board yes) (property "Reference" "H2" (at 90.1700 145.8600 0) (effects (font (size 1.1 1.1)))) (property "Value" "M2.5" (at 90.1700 148.3600 0) (effects (font (size 1 1)))) (property "Footprint" "MW_footprints:MountingHole_2.7mm_M2.5" (at 90.1700 154.9400 0) (effects (font (size 1 1)) hide)) ) (symbol (lib_id "MW:MW_H3") (at 139.7000 154.9400 0) (unit 1) (in_bom no) (on_board yes) (property "Reference" "H3" (at 139.7000 145.8600 0) (effects (font (size 1.1 1.1)))) (property "Value" "M2.5" (at 139.7000 148.3600 0) (effects (font (size 1 1)))) (property "Footprint" "MW_footprints:MountingHole_2.7mm_M2.5" (at 139.7000 154.9400 0) (effects (font (size 1 1)) hide)) ) (symbol (lib_id "MW:MW_H4") (at 190.5000 154.9400 0) (unit 1) (in_bom no) (on_board yes) (property "Reference" "H4" (at 190.5000 145.8600 0) (effects (font (size 1.1 1.1)))) (property "Value" "M2.5" (at 190.5000 148.3600 0) (effects (font (size 1 1)))) (property "Footprint" "MW_footprints:MountingHole_2.7mm_M2.5" (at 190.5000 154.9400 0) (effects (font (size 1 1)) hide)) ) (symbol (lib_id "MW:PWR_FLAG") (at 229.8700 27.9400 0) (unit 1) (in_bom no) (on_board no) (property "Reference" "#FLG01" (at 229.87 27.94 0) (effects (font (size 1 1)) hide)) (property "Value" "PWR_FLAG" (at 229.87 27.94 0) (effects (font (size 1 1)) hide)) (pin "1")) (sheet_instances (path "" (page "1"))) (symbol_instances (path "" (reference "U1") (unit 1) (value "AVR128DA28-I/SP") (footprint "MW_footprints:DIP-28_W7.62mm")) (path "" (reference "J1") (unit 1) (value "KEYPAD_8PIN") (footprint "MW_footprints:PinHeader_1x08_P2.54mm_Vertical")) (path "" (reference "J2") (unit 1) (value "SWITCHED_3AAA_IN") (footprint "MW_footprints:PinHeader_1x02_P2.54mm_Vertical")) (path "" (reference "JP1") (unit 1) (value "MASTER_LINK") (footprint "MW_footprints:PinHeader_1x02_P2.54mm_Vertical")) (path "" (reference "D1") (unit 1) (value "1N5817") (footprint "MW_footprints:D_DO-41_SOD81_P7.62mm_Horizontal")) (path "" (reference "U2") (unit 1) (value "MCP1700-3302E/TO") (footprint "MW_footprints:TO-92_Inline_Wide")) (path "" (reference "C1") (unit 1) (value "2.2uF 50V X7R") (footprint "MW_footprints:C_Radial_L4.5mm_W3.0mm_P2.50mm")) (path "" (reference "C2") (unit 1) (value "2.2uF 50V X7R") (footprint "MW_footprints:C_Radial_L4.5mm_W3.0mm_P2.50mm")) (path "" (reference "C3") (unit 1) (value "100nF 10V") (footprint "MW_footprints:C_Disc_D3.0mm_W1.6mm_P2.50mm")) (path "" (reference "C4") (unit 1) (value "100nF 10V") (footprint "MW_footprints:C_Disc_D3.0mm_W1.6mm_P2.50mm")) (path "" (reference "C5") (unit 1) (value "2.2uF 50V X7R") (footprint "MW_footprints:C_Radial_L4.5mm_W3.0mm_P2.50mm")) (path "" (reference "Q1") (unit 1) (value "onsemi 2N3906 EBC") (footprint "MW_footprints:TO-92_Inline_Wide")) (path "" (reference "R1") (unit 1) (value "10k") (footprint "MW_footprints:R_Axial_DIN0207_L6.3mm_D2.5mm_P7.62mm_Horizontal")) (path "" (reference "R2") (unit 1) (value "100k") (footprint "MW_footprints:R_Axial_DIN0207_L6.3mm_D2.5mm_P7.62mm_Horizontal")) (path "" (reference "J3") (unit 1) (value "UC1701_ADAPTER_CABLE") (footprint "MW_footprints:PinHeader_1x08_P2.54mm_Vertical")) (path "" (reference "J4") (unit 1) (value "UPDI_3V3") (footprint "MW_footprints:PinHeader_1x03_P2.54mm_Vertical")) (path "" (reference "H1") (unit 1) (value "M2.5") (footprint "MW_footprints:MountingHole_2.7mm_M2.5")) (path "" (reference "H2") (unit 1) (value "M2.5") (footprint "MW_footprints:MountingHole_2.7mm_M2.5")) (path "" (reference "H3") (unit 1) (value "M2.5") (footprint "MW_footprints:MountingHole_2.7mm_M2.5")) (path "" (reference "H4") (unit 1) (value "M2.5") (footprint "MW_footprints:MountingHole_2.7mm_M2.5")) (path "" (reference "#FLG01") (unit 1) (value "PWR_FLAG") (footprint ""))))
